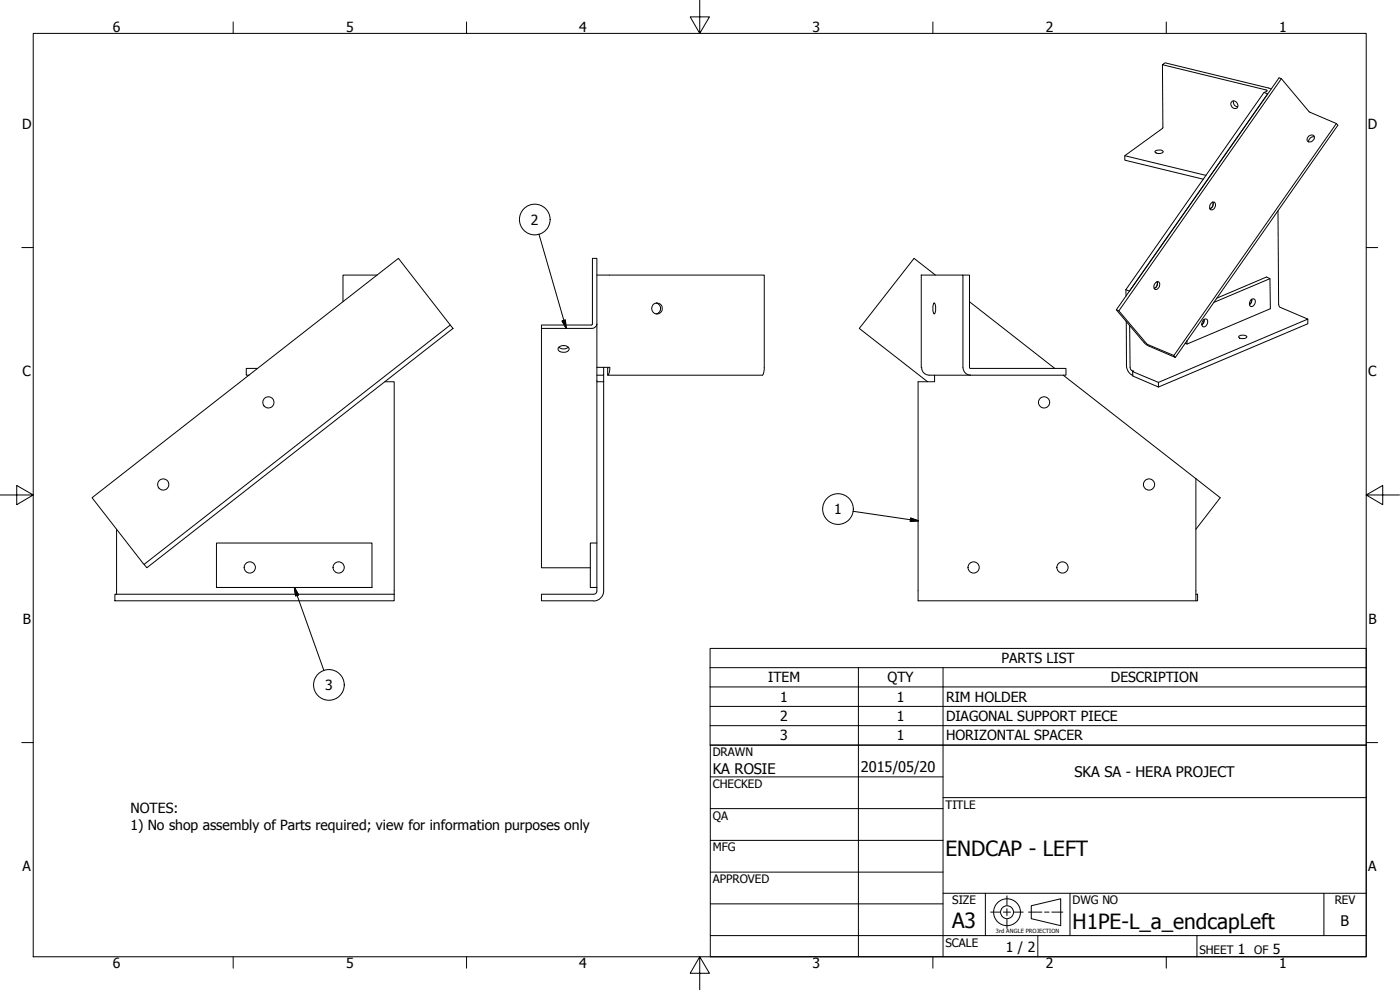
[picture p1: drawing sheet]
<svg xmlns="http://www.w3.org/2000/svg" width="420mm" height="297mm" viewBox="0 0 420 297" stroke-linecap="round" stroke-linejoin="round" font-family="sans-serif">
<!-- layer: Visible (ANSI) -->
<g fill="none" stroke="#000" stroke-width=".3">
<path d="M348.9 19.4l.1 19-11.4 8.3v1.4l23.5 5.7M369.7 30.5a1.19 1.19 0 0 1 1.6 .5 1.19 1.19 0 0 1-.5 1.6 1.31 1.31 0 0 1-1.2-.7 1.31 1.31 0 0 1 .1-1.4zM370.1 30.3v.4a1.37 1.37 0 0 0 1.4 1.4M379.3 27.7l1.1 .5-41.4 59.2-1.1-.5M381.4 26.7l-31.8-7.9-.7 .6 31.4 7.8-1 .5-41.4 59.2M384.6 23.6l-48.8 69.7-.8-.4M401.1 37.1l-48.8 69.6-8.1-3.5-8.4-9.9M337.6 46.7l24.3 5.9M346.7 45.3l1.2-.3a1.14 1.14 0 0 1 1.2 .5 1.7 1.7 0 0 1-2.5 0zM392.8 40.8a.96 .96 0 0 1 1.6 0 .96 .96 0 0 1-.5 1.5 .96 .96 0 0 1-1.6 0 .96 .96 0 0 1 .5-1.5zM394.5 41.1a1.53 1.53 0 0 0-1.8 1.5M177.8 77.5h1.3v19.8a1.56 1.56 0 0 1-1.6 1.2h-15v-1l15.2-.1z"/>
<path d="M363.3 61.1a.8 .8 0 0 1 1.3-.3 1.27 1.27 0 0 1 0 1.5 1.27 1.27 0 0 1-1.4 .5 1.49 1.49 0 0 1 .1-1.7zM364 60.6l.1 .3a1.58 1.58 0 0 1-1 1.8M383.5 63.3l.3 28.3 .5 .7 8.2 3.4-44.8 19-7.8-3.2M113.2 82.5h-10.3v8M135.1 97.5l-15.5-20-92 71.8 15.6 20M162.5 98.5v71.9h14.7M179.1 82.5h50.3v28.4l-.3 1.2-.3 .5h-46.4l.1-2.4M179.1 97.3v17.2h2.1M196.9 90.9a1.69 1.69 0 0 1 1.3 1.7 1.69 1.69 0 0 1-1.3 1.6M276.5 82.5h12.5v27.7a2.32 2.32 0 0 0 2.3 2.4h-12.5a2.45 2.45 0 0 1-2.3-2.4zM280.4 90.9a3.3 3.3 0 0 1 0 3.3 3.8 3.8 0 0 1 0-3.3zM280.7 82.5l-6.4-5-16.4 21 20.5 16"/>
<path d="M289 82.5h2v28h28.9v2.1h-28.6M291 90.5l25.5 20M337.9 86.9v1.9M338 96.4l.1 13.9 .8 1.6 1.1 .7M339 97.6l.2 12.6 .1 .6 .9 .6-.3 .1 .1 1.3 7.7 3.3v-1.4M346.6 85l1-.5a1.35 1.35 0 0 1 .4 1.5 1.35 1.35 0 0 1-1.2 .9 1.13 1.13 0 0 1-.2-1.9zM347.3 84.5v.3a1.63 1.63 0 0 1-.9 1.7M361.2 96l.7-.3a1.31 1.31 0 0 1 .6 1.3 1.31 1.31 0 0 1-.9 1l-.3 .1a1.26 1.26 0 0 1-.1-2.1zM361.4 95.8a1.71 1.71 0 0 1-.7 1.7M365.2 89.5l14.9-6.4 1 .5 .2 9-25.1 10.6M375.5 89.9l.7-.3a1.23 1.23 0 0 1 .4 1.5 1.23 1.23 0 0 1-1.4 .8 1.46 1.46 0 0 1 .3-2zM375.7 89.8a1.71 1.71 0 0 1-.7 1.6"/>
<path d="M381.1 83.6l-16.8 7.1M392.5 95.7v1.4l-44.8 19M77.3 110.5h-3.4v2.1h.8M115.5 114.5h2.8v63.8M167.6 104.3a2.03 2.03 0 0 1 3.2 .4 1.9 1.9 0 0 1-3.4 0zM167.7 104.2a2.26 2.26 0 0 0 2.9 0M179.1 110.2h3.9v.7a1.84 1.84 0 0 1-.6 1.7M181.2 110.2v2.4h-2.1M181.2 112.6v64.7a2.92 2.92 0 0 1-3.1 3h-15.6v-2h15.6a.99 .99 0 0 0 1-1v-62.8M280.5 112.6v1.9h-5v65.8h83.9v-2h-.5M319.1 112.6l47.1 36.7-7.3 9.5M352.3 106.7l.4 .5-8.7-3.8-9-10.5 48.9-69.5 .7 .2 8.4 10 8.1 3.5 .4 .5-48.8 69.6"/>
<path d="M356.2 102.2v1l-.5-.2M371.8 100.9l1.1-.3a1.14 1.14 0 0 1 1.3 .5 1.76 1.76 0 0 1-2.5 0zM35 158.8v19.5M358.9 143.6v36.7M34.5 178.3h83.8v2h-83.8zM43.2 169.3l91.9-71.8 .9 1-91.9 71.9zM65 162.9h46.6v13.4h-46.6zM179.1 162.9h-1.9v13.4h1.9"/>
<circle cx="197.2" cy="92.6" r="1.64"/>
<circle cx="80.5" cy="120.7" r="1.68"/>
<circle cx="313.3" cy="120.7" r="1.68"/>
<circle cx="49" cy="145.4" r="1.68"/>
<circle cx="344.8" cy="145.4" r="1.68"/>
<circle cx="75" cy="170.3" r="1.68"/>
<circle cx="101.6" cy="170.3" r="1.68"/>
<circle cx="292.2" cy="170.3" r="1.68"/>
<circle cx="318.9" cy="170.3" r="1.68"/>
</g>
<!-- layer: Symbol (ANSI) -->
<g fill="none" stroke="#000" stroke-width=".3">
<path d="M161.7 70.2l8.2 28.3M168.7 96.3l1-.3 .2 2.5zM256 153.4l19.7 2.9M273.3 155.4l2.4 .9-2.5 .1zM88.3 176.3l1.3 2.2-.9 .3zM88.3 176.3l8.9 24.9M213.1 200.3v-5.8h196.9v5.8M213.1 200.3h196.9v5.8M213.1 200.3v23.3h196.9v-17.5M213.1 206.1h196.9M213.1 211.9h196.9M213.1 217.7h196.9"/>
<path d="M257.6 200.3v23.3M283 200.3v23.3"/>
<circle cx="160.5" cy="65.9" r="4.6"/>
<circle cx="251.5" cy="152.7" r="4.6"/>
<circle cx="98.7" cy="205.5" r="4.6"/>
</g>
<!-- layer: Border (ANSI) -->
<g fill="none" stroke="#000" stroke-width=".3">
<path d="M10 10h400v277.1h-400zM70 6.6v3.4M140 6.6v3.4M210 0v10l-2.9-4.9h5.8l-2.9 4.9M280 6.6v3.4M350 6.6v3.4M6.5 74.3h3.5M410 74.3h3.4M0 148.5h10l-5-2.8v5.7l5-2.9M410 148.5l5 2.9v-5.7l-5 2.8h10M6.5 222.8h3.5M410 222.8h3.4"/>
<path d="M70 287.1v3.4M140 287.1v3.4M210 287.1l2.9 4.9h-5.8l2.9-4.9v9.9M280 287.1v3.4M350 287.1v3.4"/>
</g>
<!-- layer: Title (ANSI) -->
<g fill="none" stroke="#000" stroke-width=".3">
<path d="M213.2 223.6h196.8v63.5h-196.8zM213.2 233.1h69.8M257.6 223.6v63.5M283 239.3h127M283 223.6v63.5M213.2 242.6h69.8M213.2 252.1h69.8M213.2 261.7h69.8M213.2 271.2h69.8M283 268h127M295.7 268v12.7M321.1 268v12.7"/>
<path d="M397.3 268v12.7M213.2 280.7h196.8M311.5 280.7v6.4M359.2 280.7v6.4"/>
</g>
<!-- layer: Sketch Geometry (ANSI) -->
<g fill="none" stroke="#000" stroke-width=".3">
<path d="M297.3 273.7h2.8M301.1 273.7h2.2M302.2 268.8v2.8M302.2 272.7v2.1M302.2 275.8v2.8M304.4 273.7h2.7M308.7 273.7h4M309.5 271.8l8.8-2.1v8l-8.8-2.1zM313.5 273.7h1.3M315.7 273.7h3.3"/>
<circle cx="302.2" cy="273.7" r="4"/>
<circle cx="302.2" cy="273.7" r="1.94"/>
</g>
<!-- layer: Symbol (ANSI) -->
<path d="M168.7 96.3l1.2 2.2zM168.7 96.3l1-.3 .2 2.5zM273.2 156.4l2.5-.1zM273.3 155.4l2.4 .9-2.5 .1zM88.3 176.3l1.3 2.2zM88.3 176.3l1.3 2.2-.9 .3z" fill="#000" stroke="#000" stroke-width=".3"/>
<g font-size="6.3">
<text x="283.8" y="257">ENDCAP - LEFT</text>
<text x="285.8" y="278.6">A3</text>
<text x="321.9" y="278.7">H1PE-L_a_endcapLeft</text>
</g>
<g font-size="4.4">
<text x="213.9" y="232.2">KA ROSIE</text>
<text x="258.4" y="231.6">2015/05/20</text>
<text x="322.5" y="233">SKA SA - HERA PROJECT</text>
<text x="402.3" y="277.9">B</text>
</g>
<g font-size="4.2">
<text x="33.8" y="9.6">6</text>
<text x="103.9" y="9.6">5</text>
<text x="173.9" y="9.6">4</text>
<text x="243.8" y="9.6">3</text>
<text x="313.9" y="9.6">2</text>
<text x="383.9" y="9.6">1</text>
<text x="6.7" y="38.7">D</text>
<text x="410.5" y="38.7">D</text>
<text x="159.3" y="67.4">2</text>
<text x="6.8" y="113">C</text>
<text x="410.7" y="113">C</text>
<text x="250.3" y="154.2">1</text>
<text x="6.9" y="187.2">B</text>
<text x="410.7" y="187.2">B</text>
<text x="300.5" y="199">PARTS LIST</text>
<text x="97.6" y="207.1">3</text>
<text x="230.6" y="204.8">ITEM</text>
<text x="266.4" y="204.8">QTY</text>
<text x="333.4" y="204.8">DESCRIPTION</text>
<text x="234.2" y="210.6">1</text>
<text x="269.2" y="210.6">1</text>
<text x="283.9" y="210.6">RIM HOLDER</text>
<text x="234.2" y="216.4">2</text>
<text x="269.2" y="216.3">1</text>
<text x="283.9" y="216.4">DIAGONAL SUPPORT PIECE</text>
<text x="234.2" y="222.2">3</text>
<text x="269.2" y="222.2">1</text>
<text x="283.9" y="222.2">HORIZONTAL SPACER</text>
<text x="39.1" y="244">NOTES:</text>
<text x="39.1" y="249">1) No shop assembly of Parts required; view for information purposes only</text>
<text x="6.8" y="261.4">A</text>
<text x="410.7" y="261.4">A</text>
<text x="301.9" y="285.6">1 / 2</text>
<text x="371.5" y="286.2">1</text>
<text x="382" y="286.2">5</text>
<text x="33.8" y="290.5">6</text>
<text x="103.9" y="290.5">5</text>
<text x="173.9" y="290.5">4</text>
<text x="243.8" y="290.5">3</text>
<text x="313.9" y="290.5">2</text>
<text x="383.9" y="290.5">1</text>
</g>
<g font-size="3.5">
<text x="213.9" y="226.9">DRAWN</text>
<text x="213.9" y="236.4">CHECKED</text>
<text x="213.9" y="245.9">QA</text>
<text x="283.8" y="242.6">TITLE</text>
<text x="213.9" y="255.4">MFG</text>
<text x="213.9" y="265">APPROVED</text>
<text x="285.8" y="271.3">SIZE</text>
<text x="321.9" y="271.3">DWG NO</text>
<text x="400.6" y="271.3">REV</text>
<text x="283.8" y="284">SCALE</text>
<text x="360" y="286.2">SHEET</text>
<text x="376.4" y="286.2">OF</text>
</g>
<text font-size="1.7" x="298.9" y="280.1">3rd ANGLE PROJECTION</text>
</svg>
